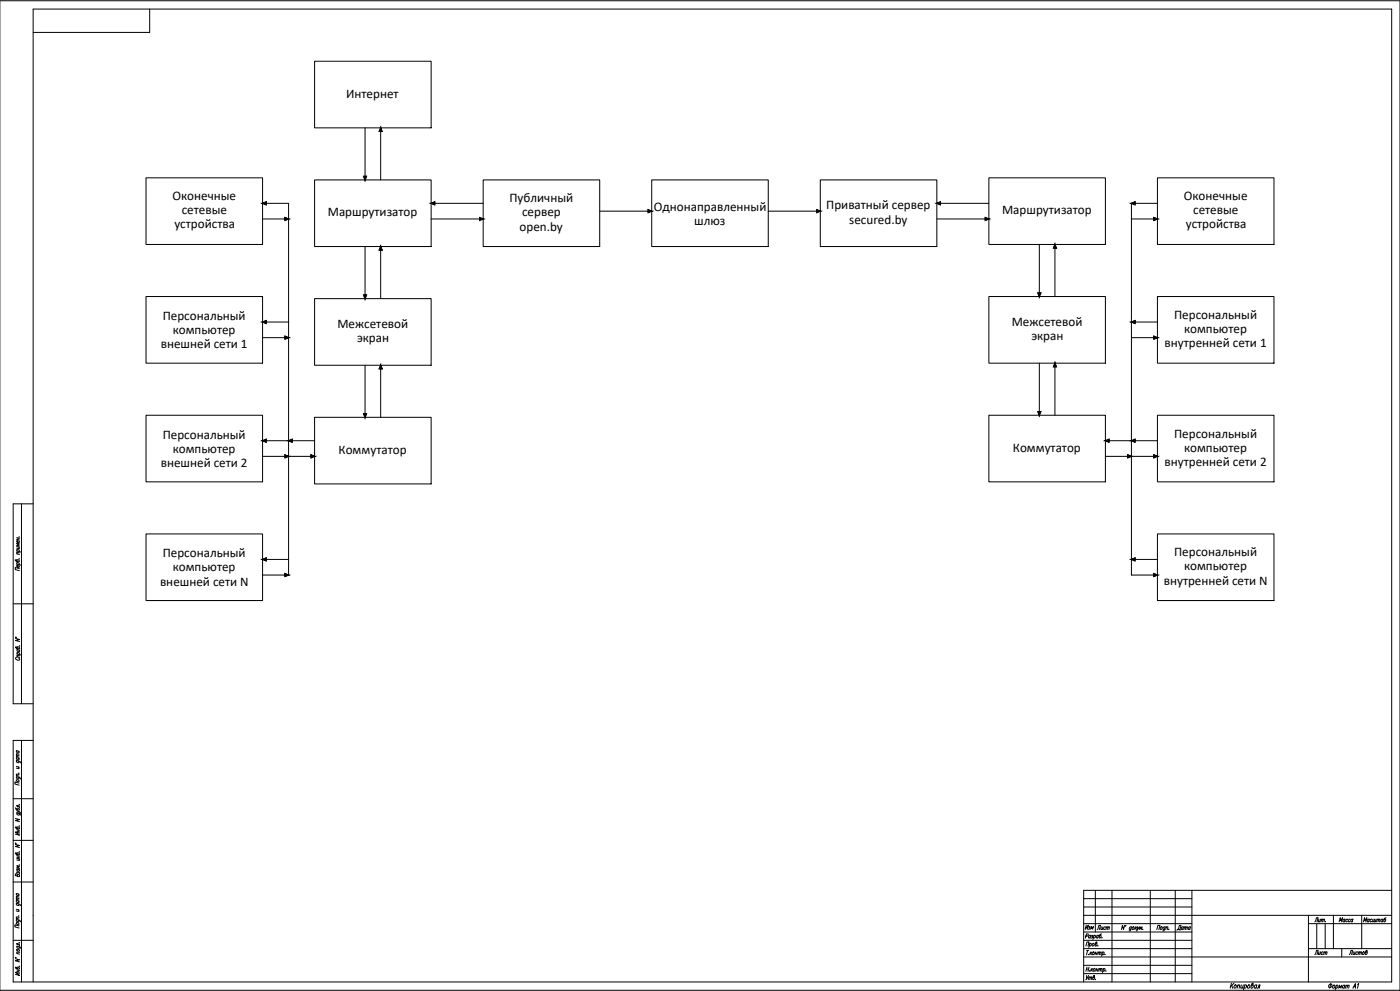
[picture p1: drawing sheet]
<svg xmlns="http://www.w3.org/2000/svg" width="1189mm" height="841mm" viewBox="0 0 1189 841" stroke-linecap="round" stroke-linejoin="round" font-family="sans-serif">
<!-- layer: KONTUR -->
<path d="M0 1h1189v839h-1189" fill="none" stroke="#000" stroke-width=".85"/>
<g fill="none" stroke="#000" stroke-width=".85">
<path d="M127 8v20h-99M18 428v169M28 428h-17v169h17M11 512h17M18 628v205M28 628h-17v205h1171v-825h-1154v825M11 678h17M11 713h17M11 749h17M930 756v35M944 756v77M977 756v77"/>
<path d="M998 756v77M1012 756v77M1182 756h-262v77M920 777h262M1111 777v56M1132 777v28M1156 777v28M11 798h17M1111 784h71M1012 812h170M1111 805h71M1139 805v7"/>
</g>
<g fill="none" stroke="#000" stroke-width=".85">
<path d="M14 456l2 1M14 458h2M15 457v1M16 459v1a1 1 0 0 1-1 0 1 1 0 0 1 0-1v1M16 456h.1M14 476a1.1 1.1 0 0 1 2-1 1 1 0 0 1 0 2l-3-1v-1l2 1M14 479l4 1M14 470l2 1M14 468h4M14 464h2M15 479l-1-1a1.1 1.1 0 0 1 2 0 1.1 1.1 0 0 1 0 1M15 468l-1-1a1.1 1.1 0 0 1 2-1 1.1 1.1 0 0 1 0 2"/>
<path d="M16 464v2l-2-1M16 474h.1M16 469h-2l1 1M16 462l-2-1 2 1-2 1h2M16 480v1a1 1 0 0 1-1 0 1 1 0 0 1 0-1v1M16 483l-3-1v1l3 1M13 542l4 1-4 1h4M14 558a1.1 1.1 0 0 0-1 1 1.1 1.1 0 0 0 2 1h2v-1h-1M14 550a1.1 1.1 0 0 1 2-1 1 1 0 0 1 0 2l-2-1-1-1 2 1M14 557l3 1M14 555l4 1M14 551l3 1"/>
<path d="M15 555l-1-1a1.1 1.1 0 0 1 2 0 1.1 1.1 0 0 1 0 1M15 551a1.2 1.2 0 0 0 0 2 1.2 1.2 0 0 0 2-1h-1M16 548h.1M17 557l-2-1v2M14 637l2 1M14 637a1.1 1.1 0 0 0 1 2 1.1 1.1 0 0 0 1-1M14 659l3 1v1M14 645l3 1v1M14 658l2 1M14 650l2 1M14 643l2 1M14 642l2 1"/>
<path d="M14 659a1.1 1.1 0 0 0 1 2 1 1 0 0 0 1-1M14 646a1 1 0 0 0 1 1 1 1 0 0 0 1-1M14 643a1.1 1.1 0 0 0 1 2 1.1 1.1 0 0 0 1-1v-1M16 651v1h-2M16 656h.1M16 657h-2l1 1M16 641h-2l1 1M16 640h-2l1 1M14 662a1.2 1.2 0 0 1 2 0 1.2 1.2 0 0 1 0 1h-2zM16 665l-3-1v1l3 1M13 695l4 1h-4l4 1M13 686l1 1 2 1a1 1 0 0 0 0-2 1.1 1.1 0 0 0-2 1h1"/>
<path d="M14 690l3 1 1 1M14 688l3 1h-3M15 690a1 1 0 0 0 0 2 1 1 0 0 0 1-1v-1M16 683h.1M17 689l1 1M17 684l-3-1v1l3 1M13 717l4 1h-4l4 1M14 702a1 1 0 0 1 2 0 1 1 0 0 1 0 1h-3v-1l2 1M14 704l3 1M14 705l3 1M15 704v2M16 701h.1"/>
<path d="M17 707l-4-1 4 3-4-1M14 724a1 1 0 0 1 2 0 1 1 0 0 1 0 1h-3v-1l2 1M14 737l3 1M14 728l3 1M14 726l3 1M14 727l3 1M15 738h-1a1.2 1.2 0 0 0 1 1 1.2 1.2 0 0 0 2 0l-1-1M15 726v2M16 729v1h-2M16 734h.1M16 723h.1M17 735h-3l2 1h-2l3 1"/>
<path d="M14 758l2 1M14 758v1a1.2 1.2 0 0 0 1 1 1.2 1.2 0 0 0 1-1M15 742h-2v1l4 1-1-2h-1v2M15 740h1v2M15 741l-1-1v1M14 767l3 1v1M14 779l2 1M14 772h2M14 764l2 1M14 763l2 1M14 767a1 1 0 0 0 1 1 1 1 0 0 0 1-1M14 764v1a1.2 1.2 0 0 0 1 1 1.2 1.2 0 0 0 1-1"/>
<path d="M15 772l1 2-2-1M16 777h.1M16 779l-2-1v2M16 763l-2-1v1M16 761h-2v1M14 780l3 1v1M14 783a1.2 1.2 0 0 1 2 0 1.2 1.2 0 0 1 0 2l-2-1zM14 781a1 1 0 0 0 1 1 1 1 0 0 0 1-1M16 786l-3-1v2l3 1M922 794h2v-1h-1l-1 3M926 794a1.2 1.2 0 0 0-2 1 1.2 1.2 0 0 0 1 1h1M926 794v2"/>
<path d="M927 794h1l-1 1M927 795v1h-1M929 794h1a1.1 1.1 0 0 1 0 1 1.1 1.1 0 0 1-1 1M929 794l-1 3M933 794a1.2 1.2 0 0 0-2 1 1.2 1.2 0 0 0 1 1M933 794l-1 2M935 793h-1l-1 3a1.1 1.1 0 0 0 2-1 1 1 0 0 0-1-1M936 796h.1M955 785l-1 4-1-4-1 4M961 787a1 1 0 0 0-2 0 1.1 1.1 0 0 0 1 2v-1M961 787l-1 3h-1M962 787a1.1 1.1 0 0 1 1 1 1.1 1.1 0 0 1-2 0z"/>
<path d="M964 787v2M965 788v1M966 787l-2 1M966 787v2l1-2M966 789l-1 1M967 789l1-2v1l2-1-1 2M970 789h.1M982 789l1-4h2l-1 4M986 787a1.1 1.1 0 0 1 1 1 1.1 1.1 0 0 1-2 0zM989 787a1 1 0 0 0-1 0 1.1 1.1 0 0 0 1 2v-1M990 787l-1 3h-2M990 787h2l-1 2"/>
<path d="M991 787l-1 2M993 789h.1M13 814l4 1h-4l4 1M14 803l3 1 1 1M14 809l3 1M14 806a1.2 1.2 0 0 1 2 0 1.2 1.2 0 0 1 0 1h-1zM15 803a1 1 0 0 0 0 2 1 1 0 0 0 1-1v-1M16 800h.1M17 808h-3l1 1M17 801h-3l3 2M922 803l1-4h2l-1 4M923 807h1"/>
<path d="M924 807l-1 3M924 810h.1M925 801h1a1.1 1.1 0 0 1 1 1 1.1 1.1 0 0 1-2 0M926 801l-1 3M926 808l-1 2M926 809l1 1M927 808l-1 2M928 801a1.1 1.1 0 0 1 1 1 1.1 1.1 0 0 1-2 0zM928 808h1a1.1 1.1 0 0 1 0 1 1.1 1.1 0 0 1-1 1zM930 809h2M930 808v2M931 801a1 1 0 0 1 1 1 1 1 0 0 1-2 0l1-2v-1l-1 2"/>
<path d="M932 808l-1 2M932 803h.1M933 809l1-1-1 2M933 808l-1 2M934 809l1-1v2M936 808h1a1.1 1.1 0 0 1 0 1 1.1 1.1 0 0 1-1 1M936 808l-1 3M938 810h.1M14 821a1 1 0 0 1 2 0 1 1 0 0 1 0 1h-3v-1l2 1M14 823l3 1M14 824l3 1M15 823v2"/>
<path d="M16 820h.1M17 826l-4-1 4 3-4-1M923 822h1M923 821l-1 3M925 821l-1 3M925 824h.1M927 822l-1 2M927 823l1 1M928 822l-2 2M929 822a1.1 1.1 0 0 1 1 1 1.1 1.1 0 0 1-2 1zM931 823h1M931 822v2"/>
<path d="M933 822l-1 2M933 823l2-1-1 2M934 822l-1 2M935 823l1-1-1 2M937 822h1a1.1 1.1 0 0 1 0 1 1.1 1.1 0 0 1-1 1M937 822l-1 3M939 824h.1M1046 834l-1 5M1046 836l1 3M1048 834l-3 3M1048 836h1a1.3 1.3 0 0 1 1 2 1.3 1.3 0 0 1-2 0zM1051 837l1-1h1l-1 3"/>
<path d="M1051 836v3M1054 836v2v1l1-1M1056 836l-1 3M1057 836h1a1.3 1.3 0 0 1 0 2 1.3 1.3 0 0 1-2 0M1057 836l-1 4M1060 836h1a1.3 1.3 0 0 1 0 2 1.3 1.3 0 0 1-2 0zM1063 836a1.3 1.3 0 0 1 1 2 1.3 1.3 0 0 1-2 0l1-3 1-1v1l-1 1M1067 836a1.4 1.4 0 0 0-2 1 1.4 1.4 0 0 0 1 2l1-1M1067 836v3M1068 839v-1l1-2h1l-1 3M1130 835l-1 4M1132 837l1-1a1.2 1.2 0 0 1 0 2 1.2 1.2 0 0 1-1 0z"/>
<path d="M1135 837v-1a1.2 1.2 0 0 1 1 2 1.2 1.2 0 0 1-2 0M1135 836l-1 4M1137 839v-3l1 2 1-2v3M1142 837v-1a1.3 1.3 0 0 0-2 1 1.3 1.3 0 0 0 1 2v-1M1142 836l-1 3M1143 837l1-1v3M1143 836l-1 3M1144 837l2-1-1 3M1149 839l2-4v4M1150 837h1M1153 836l1-1-1 4"/>
<circle cx="14" cy="541" r=".3"/>
<circle cx="13" cy="716" r=".3"/>
<circle cx="956" cy="786" r=".3"/>
<circle cx="13" cy="813" r=".3"/>
<circle cx="1129" cy="837" r="1.5"/>
</g>
<path d="M920 798h92M1118 784v21M1125 784v21M920 812h92M920 805h92M920 819h92M920 826h92" fill="none" stroke="#000" stroke-width=".85"/>
<!-- layer: 0 -->
<path d="M920 770h92M920 763h92M920 791h92M920 784h92M1111 833h.1" fill="none" stroke="#000" stroke-width=".85"/>
<g fill="none" stroke="#000" stroke-width=".85">
<path d="M267 52h99v57h-99zM310 109v44M323 109l2 3h-3zM323 109v44M124 151h99v56h-99zM267 153h99v56h-99zM309 150h2l-1 3zM410 153h99v56h-99zM553 153h99v56h-99zM697 153h99v56h-99zM840 151h99v56h-99zM983 151h99v56h-99z"/>
<path d="M223 173l3-2v3zM223 173h22v315h-22M366 173l3-2v3zM366 173h44M509 179h44M550 178l3 1-3 2zM652 179h45M693 178l4 1-4 2zM796 173l3-2v3zM796 173h44M961 173l3-2v3zM983 173h-22v315h22"/>
<path d="M223 186h22M242 184l3 2-3 1zM366 186h44M407 184l3 2-3 1zM796 186h44M837 184l3 2-3 1zM961 186h22M980 184l3 2-3 1zM310 209v44M323 209l2 3h-3zM323 209v44M883 207v45"/>
<path d="M896 207l1 4h-2zM896 207v45M124 252h99v56h-99zM267 253h99v57h-99zM309 250h2l-1 3zM840 252h99v56h-99zM881 249h3l-1 3zM983 252h99v56h-99zM223 273l3-1v3zM223 273h22M961 273l3-1v3zM961 273h22"/>
<path d="M223 287h22M242 285l3 2-3 1zM961 287h22M980 285l3 2-3 1zM310 310v44M323 310l2 3h-3zM323 310v44M883 308v44M896 308l1 3h-2zM896 308v44M124 352h99v57h-99zM267 354h99v57h-99z"/>
<path d="M309 351h2l-1 3zM840 352h99v57h-99zM881 349h3l-1 3zM983 352h99v57h-99zM223 374l3-1v2zM223 374h44M245 374l3-1v2zM939 374l3-1v2zM939 374h44M961 374l3-1v2zM223 387h44M242 386l3 1-3 2z"/>
<path d="M264 386l3 1-3 2zM939 387h44M958 386l3 1-3 2zM980 386l3 1-3 2zM124 453h99v57h-99zM983 453h99v57h-99zM223 475l3-2v3zM223 475h22M961 475l3-2v3zM961 475h22M242 487l3 1-3 1zM980 487l3 1-3 1z"/>
</g>
<g fill="#000" stroke="#000" stroke-width=".85">
<path d="M323 109v3h2zM323 109v3h-1z"/>
<path d="M309 150h1v3zM310 150v3l1-3z"/>
<path d="M223 173l3-2v2zM223 173l3 1v-1z"/>
<path d="M366 173l3-2v2zM366 173l3 1v-1z"/>
<path d="M550 178l3 1h-3zM550 179v2l3-2z"/>
<path d="M693 178l4 1h-4zM693 179v2l4-2z"/>
<path d="M796 173l3-2v2zM796 173l3 1v-1z"/>
<path d="M961 173l3-2v2zM961 173l3 1v-1z"/>
<path d="M242 184l3 2h-3zM242 186v1l3-1z"/>
<path d="M407 184l3 2h-3zM407 186v1l3-1z"/>
<path d="M837 184l3 2h-3zM837 186v1l3-1z"/>
<path d="M980 184l3 2h-3zM980 186v1l3-1z"/>
<path d="M323 209v3h2zM323 209v3h-1z"/>
<path d="M896 207v4h1zM896 207v4h-1z"/>
<path d="M309 250h1v3zM310 250v3l1-3z"/>
<path d="M881 249h2v3zM883 249v3l1-3z"/>
<path d="M223 273l3-1v1zM223 273l3 2v-2z"/>
<path d="M961 273l3-1v1zM961 273l3 2v-2z"/>
<path d="M242 285l3 2h-3zM242 287v1l3-1z"/>
<path d="M980 285l3 2h-3zM980 287v1l3-1z"/>
<path d="M323 310v3h2zM323 310v3h-1z"/>
<path d="M896 308v3h1zM896 308v3h-1z"/>
<path d="M309 351h1v3zM310 351v3l1-3z"/>
<path d="M881 349h2v3zM883 349v3l1-3z"/>
<path d="M223 374l3-1v1zM223 374l3 1v-1z"/>
<path d="M245 374l3-1v1zM245 374l3 1v-1z"/>
<path d="M939 374l3-1v1zM939 374l3 1v-1z"/>
<path d="M961 374l3-1v1zM961 374l3 1v-1z"/>
<path d="M242 386l3 1h-3zM242 387v2l3-2z"/>
<path d="M264 386l3 1h-3zM264 387v2l3-2z"/>
<path d="M958 386l3 1h-3zM958 387v2l3-2z"/>
<path d="M980 386l3 1h-3zM980 387v2l3-2z"/>
<path d="M223 475l3-2v2zM223 475l3 1v-1z"/>
<path d="M961 475l3-2v2zM961 475l3 1v-1z"/>
<path d="M242 487l3 1h-3zM242 488v1l3-1z"/>
<path d="M980 487l3 1h-3zM980 488v1l3-1z"/>
</g>
<g font-size="11.1">
<text x="294" y="83">Интернет</text>
<text x="146" y="170">Оконечные</text>
<text x="433" y="172">Публичный</text>
<text x="1005" y="170">Оконечные</text>
<text x="555" y="179">Однонаправленный</text>
<text x="702" y="178">Приватный сервер</text>
<text x="154" y="182">сетевые</text>
<text x="278" y="184">Маршрутизатор</text>
<text x="443" y="184">сервер</text>
<text x="851" y="182">Маршрутизатор</text>
<text x="1013" y="182">сетевые</text>
<text x="589" y="191">шлюз</text>
<text x="721" y="190">secured.by</text>
<text x="148" y="194">устройства</text>
<text x="441" y="196">open.by</text>
<text x="1007" y="194">устройства</text>
<text x="138" y="272">Персональный</text>
<text x="997" y="271">Персональный</text>
<text x="287" y="279">Межсетевой</text>
<text x="859" y="277">Межсетевой</text>
<text x="147" y="283">компьютер</text>
<text x="1006" y="282">компьютер</text>
<text x="303" y="290">экран</text>
<text x="876" y="289">экран</text>
<text x="137" y="296">внешней сети 1</text>
<text x="989" y="295">внутренней сети 1</text>
<text x="997" y="371">Персональный</text>
<text x="138" y="372">Персональный</text>
<text x="860" y="383">Коммутатор</text>
<text x="1006" y="383">компьютер</text>
<text x="147" y="384">компьютер</text>
<text x="288" y="385">Коммутатор</text>
<text x="989" y="395">внутренней сети 2</text>
<text x="137" y="396">внешней сети 2</text>
<text x="138" y="473">Персональный</text>
<text x="997" y="472">Персональный</text>
<text x="147" y="485">компьютер</text>
<text x="1006" y="484">компьютер</text>
<text x="136" y="497">внешней сети N</text>
<text x="988" y="496">внутренней сети N</text>
</g>
<text font-size="7.9" x="999" y="791">Дата</text>
<g font-size="7.1">
<text x="1115" y="784">Лит.</text>
<text x="1136" y="784">Масса</text>
<text x="1157" y="784">Масштаб</text>
<text x="921" y="790">Изм</text>
<text x="931" y="790">Лист</text>
<text x="1115" y="811">Лист</text>
<text x="1145" y="811">Листов</text>
<text x="921" y="833">Утв.</text>
</g>
</svg>
